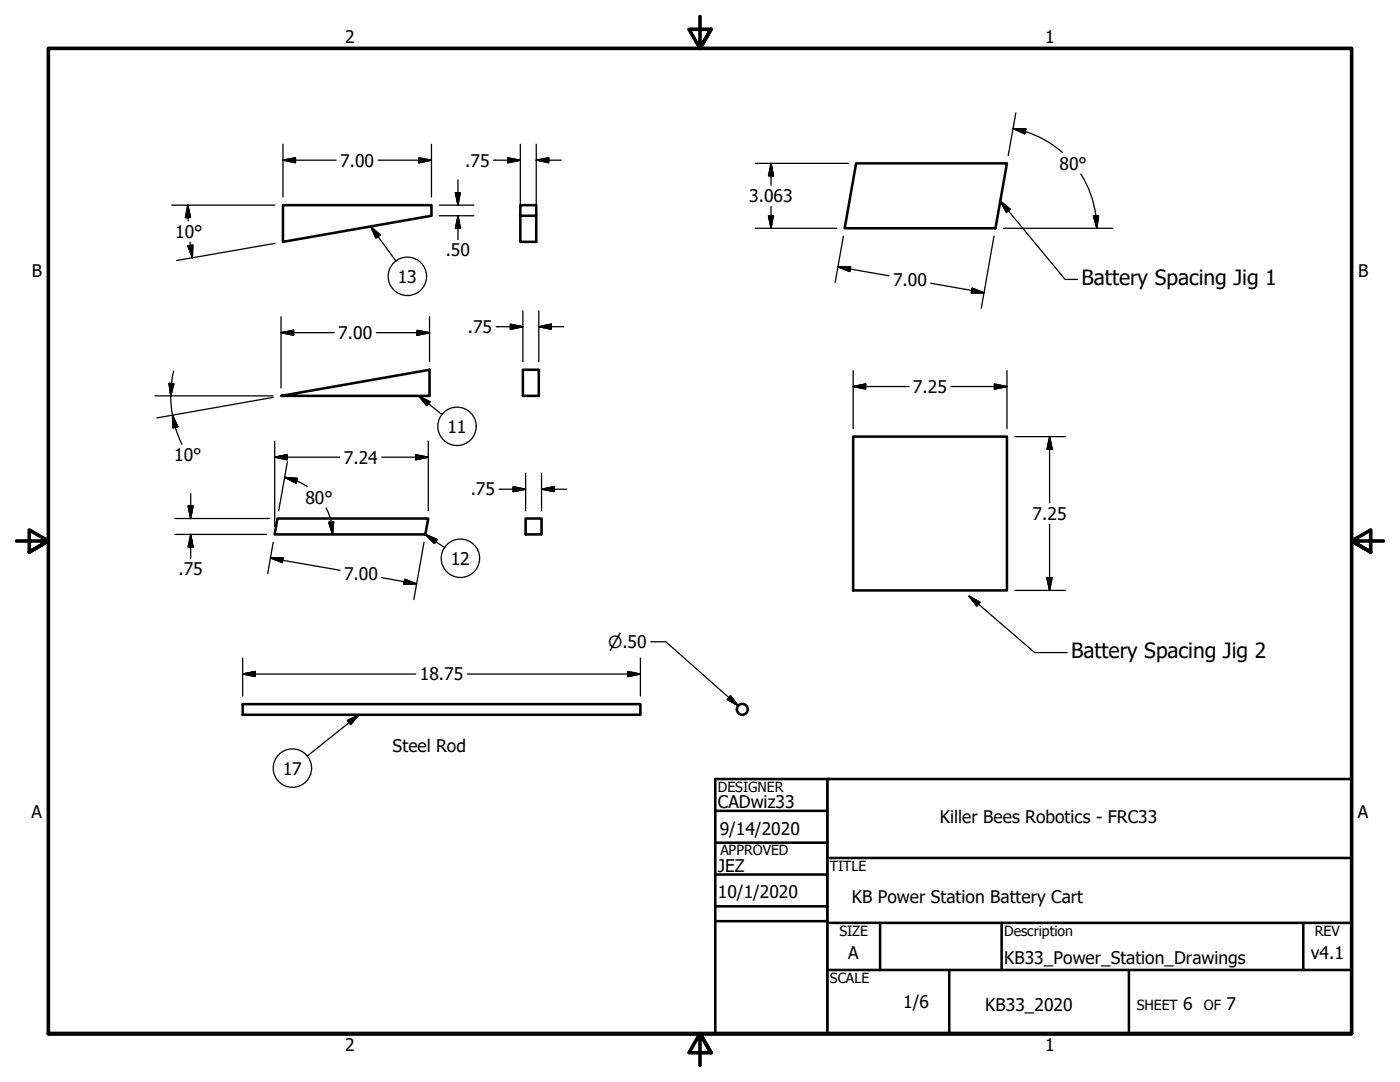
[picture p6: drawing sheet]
<svg xmlns="http://www.w3.org/2000/svg" width="279mm" height="216mm" viewBox="0 0 279 216" stroke-linecap="round" stroke-linejoin="round" font-family="sans-serif">
<!-- layer: Visible (ANSI) -->
<g fill="none" stroke="#000" stroke-width=".51">
<path d="M170.9 32.6h30.1l-2.3 13h-30.1zM56.5 40.9h29.6v2.2l-29.6 5.2zM103.8 40.9h3.2v2.2h-3.2zM103.8 43.1v5.2h3.2v-5.2M56.1 79l29.6-5.2v5.2zM104.4 73.8h3.1v5.2h-3.1zM170.3 87.1h30.7v30.7h-30.7zM55.4 103.5h30.1l-.6 3.1h-30.1zM104.9 103.5h3.2v3.1h-3.2zM48.4 140.5h79.4v2.1h-79.4z"/>
<circle cx="148.1" cy="141.5" r="1.08"/>
</g>
<!-- layer: Border (ANSI) -->
<path d="M139.7 3.3v6.4l-2.2-3.9h4.4l-2.2 3.9 2.2-3.9M3.3 107.9h6.4l-3.9-2.2v4.5l3.9-2.3-3.9 2.3M276.1 107.9h-6.4l3.9-2.2v4.5l-3.9-2.3 3.9 2.3M9.7 206.2v-196.5h260v196.5h-260h260M141.9 210.1l-2.2-3.9 2.2 3.9h-4.4l2.2-3.9v6.4" fill="none" stroke="#000" stroke-width=".72"/>
<!-- layer: Title (ANSI) -->
<g fill="none" stroke="#000" stroke-width=".51">
<path d="M142.7 155.4h127v50.8h-127zM165.1 155.4v50.8M142.7 174.5h22.4M142.7 168.1h22.4M142.7 161.8h22.4M165.6 171.2h104.1M142.7 183.8h22.4M142.7 180.8h22.4M165.1 193.5h104.6M165.6 184.1h104.1M175.6 184.1v9.4M189.4 193.5v12.7"/>
<path d="M199.9 184.1v9.4M225.3 193.5v12.7M260.1 184.1v9.4"/>
</g>
<!-- layer: Dimension (ANSI) -->
<g fill="none" stroke="#000" stroke-width=".25">
<path d="M56.5 32l2.5-.5v1zM56.5 32h10.6M56.5 28.8v10.5M75.5 32h10.6M83.6 31.5l2.5 .5-2.5 .5zM86.1 28.8v10.5M90.9 38.4h1l-.5 2.5zM91.4 35.9v5M98.5 32h5.3M101.3 31.5l2.5 .5-2.5 .5zM103.8 28.8v12.6M107 32l2.5-.5v1z"/>
<path d="M107 32h5M107 28.8v12.6M150.7 32.6h18.6M153.9 32.6l.4 2.5h-.9zM153.9 32.6v4.4M202.2 25.7h2.5l-.2 1zM202.2 25.7l2.4 .5M202.7 22.5l-1.5 8.5M204.6 26.3a20.2 20.2 0 0 1 7.5 4.2M215.7 34.7a20.7 20.7 0 0 1 3.2 10.9M34.3 40.9h20.6M37.5 40.9l.5 2.5h-1z"/>
<path d="M37.5 40.9v2.5M37.5 49.1l1-.2-.1 2.5zM37.5 43.4v.7M37.9 48.3l.1 .7M38 49l.4 2.4M54.9 48.6l-19.6 3.4M87.7 40.9h6.9M87.7 43.1h6.9M91.4 43.1l.5 2.5h-1zM91.4 43.1v4.7M150.7 45.6h16.3M153.4 43.1h.9l-.4 2.5z"/>
<path d="M153.9 41.2v4.4M167.2 53.3l2.6-.1-.2 1zM167.2 53.3l10.2 1.7M168.3 47.1l-1.6 9.3M185.8 56.5l10.6 1.9M194 57.5l2.4 .9-2.6 .1zM198.4 47.1l-2.6 14.4M200.2 45.6h21.9M218.2 43.1h1l-.3 2.5zM30.9 79h23.6M33.7 76.5h1l-.6 2.5zM34.1 79l.2 3.2 .7 3.1"/>
<path d="M34.2 76.5l-.1 2.5M34.6 74.1l-.4 2.4M54.5 79.3l-23.2 4.1M56.1 66.4l2.5-.5v1zM56.1 66.4h10.6M56.1 63.2v14.2M75.1 66.4h10.6M83.2 65.9l2.5 .5-2.5 .5zM85.7 63.2v9M99 65.2h5.4M101.9 64.7l2.5 .5-2.5 .5zM104.4 62v10.2"/>
<path d="M107.5 65.2l2.5-.5v1zM107.5 65.2h5M107.5 62v10.2M170.3 77.1l2.5-.5v1zM170.3 77.1h11.1M170.3 74v11.5M189.8 77.1h11.2M198.5 76.6l2.5 .5-2.5 .5zM201 74v11.5M34.4 82.8l1.1 2.3-1 .3zM35 85.3l1.3 3.3M38.1 98.5v5"/>
<path d="M54.8 91.2l2.5-.5v1zM54.8 91.2h13M54.8 88.1v17M56.8 95.2l2.6 .3-.3 .9zM56.8 95.2l2.4 .8M57.4 92.1l-1.8 9.8M59.2 96l2.1 1.1M76.2 91.2h9.3M83 90.7l2.5 .5-2.5 .5zM85.5 88.1v13.8M99.6 97.6h5.3M102.4 97.1l2.5 .5-2.5 .5z"/>
<path d="M104.9 94.4v7.5M108.1 97.6l2.5-.5v1zM108.1 97.6h5M108.1 94.4v7.5M202.5 87.1h10.1M209.5 87.1l.5 2.5h-1zM209.5 87.1v13.2M34.9 106.6h18.3M34.9 103.5h18.9M37.5 101h1l-.4 2.5zM38.1 106.6l.4 2.5h-1zM38.1 106.6v4.8"/>
<path d="M54 111.3h2.5l-.2 1zM54 111.3l13.9 2.5M54.5 108.2l-1.1 6.3M65.1 101.3l.6 1.4a11.6 11.6 0 0 1 .7 3.9M65.6 104.2l1-.1-.2 2.5zM76.2 115.3l6.9 1.2M80.8 115.6l2.3 .9h-2.5zM84.6 108.2l-2 11.4M202.5 117.8h10.1M209 115.3h1l-.5 2.5zM209.5 104.6v13.2M48.4 134.5l2.5-.5v1z"/>
<path d="M48.4 134.5h34.6M48.4 131.3v7.6M93.3 134.5h34.5M125.3 134l2.5 .5-2.5 .5zM127.8 131.3v7.6M129.9 128.1h3l14.5 12.7M145.8 138.8l1.6 2-2.2-1.2z"/>
</g>
<g fill="#000" stroke="#000" stroke-width=".25">
<path d="M56.5 32l2.5-.5zM56.5 32l2.5-.5v1zM83.6 32.5l2.5-.5zM83.6 31.5l2.5 .5-2.5 .5zM90.9 38.4l.5 2.5zM90.9 38.4h1l-.5 2.5zM101.3 32.5l2.5-.5zM101.3 31.5l2.5 .5-2.5 .5zM107 32l2.5-.5zM107 32l2.5-.5v1zM153.9 32.6l.4 2.5zM153.9 32.6l.4 2.5h-.9z"/>
<path d="M202.2 25.7h2.5zM202.2 25.7h2.5l-.2 1zM37.5 49.1l.9 2.3zM37.5 49.1l1-.2-.1 2.5zM37.5 40.9l.5 2.5zM37.5 40.9l.5 2.5h-1zM91.4 43.1l.5 2.5zM91.4 43.1l.5 2.5h-1zM153.4 43.1l.5 2.5zM153.4 43.1h.9l-.4 2.5zM167.2 53.3l2.6-.1zM167.2 53.3l2.6-.1-.2 1z"/>
<path d="M193.8 58.5l2.6-.1zM194 57.5l2.4 .9-2.6 .1zM218.2 43.1l.7 2.5zM218.2 43.1h1l-.3 2.5zM33.7 76.5l.4 2.5zM33.7 76.5h1l-.6 2.5zM56.1 66.4l2.5-.5zM56.1 66.4l2.5-.5v1zM83.2 66.9l2.5-.5zM83.2 65.9l2.5 .5-2.5 .5zM101.9 65.7l2.5-.5zM101.9 64.7l2.5 .5-2.5 .5z"/>
<path d="M107.5 65.2l2.5-.5zM107.5 65.2l2.5-.5v1zM170.3 77.1l2.5-.5zM170.3 77.1l2.5-.5v1zM198.5 77.6l2.5-.5zM198.5 76.6l2.5 .5-2.5 .5zM34.4 82.8l1.1 2.3zM34.4 82.8l1.1 2.3-1 .3zM54.8 91.2l2.5-.5zM54.8 91.2l2.5-.5v1zM56.8 95.2l2.6 .3zM56.8 95.2l2.6 .3-.3 .9z"/>
<path d="M83 91.7l2.5-.5zM83 90.7l2.5 .5-2.5 .5zM102.4 98.1l2.5-.5zM102.4 97.1l2.5 .5-2.5 .5zM108.1 97.6l2.5-.5zM108.1 97.6l2.5-.5v1zM209.5 87.1l.5 2.5zM209.5 87.1l.5 2.5h-1zM37.5 101l.6 2.5zM37.5 101h1l-.4 2.5zM38.1 106.6l.4 2.5zM38.1 106.6l.4 2.5h-1z"/>
<path d="M54 111.3h2.5zM54 111.3h2.5l-.2 1zM65.6 104.2l.8 2.4zM65.6 104.2l1-.1-.2 2.5zM80.6 116.5h2.5zM80.8 115.6l2.3 .9h-2.5zM209 115.3l.5 2.5zM209 115.3h1l-.5 2.5zM48.4 134.5l2.5-.5zM48.4 134.5l2.5-.5v1zM125.3 135l2.5-.5zM125.3 134l2.5 .5-2.5 .5z"/>
<path d="M145.2 139.6l2.2 1.2zM145.8 138.8l1.6 2-2.2-1.2z"/>
</g>
<!-- layer: Symbol (ANSI) -->
<g fill="none" stroke="#000" stroke-width=".25">
<path d="M74 45.2l1.9 1.7-.9 .6zM74 45.2l5 6.9M199.6 40.1l2 1.6-.8 .7zM199.6 40.1l13 15.7h2.5M83.5 79l2.3 1.2-.6 .7zM83.5 79l4.7 3.7M84.9 106.6l2.3 1.1-.5 .8zM84.9 106.6l3.8 2.7M193.4 119l2.2 1.2-.7 .7zM193.4 119l13.1 11.2h6.5M69.3 143.8l2.3-1.2-1.6 2zM71.6 142.6l-10.3 8.3"/>
<circle cx="81.3" cy="55.1" r="3.8"/>
<circle cx="91.2" cy="85.1" r="3.8"/>
<circle cx="91.9" cy="111.4" r="3.8"/>
<circle cx="58.4" cy="153.3" r="3.8"/>
</g>
<path d="M74 45.2l1.9 1.7zM74 45.2l1.9 1.7-.9 .6zM199.6 40.1l2 1.6zM199.6 40.1l2 1.6-.8 .7zM83.5 79l2.3 1.2zM83.5 79l2.3 1.2-.6 .7zM84.9 106.6l2.3 1.1zM84.9 106.6l2.3 1.1-.5 .8zM193.4 119l2.2 1.2zM193.4 119l2.2 1.2-.7 .7zM71.6 142.6l-1.6 2zM69.3 143.8l2.3-1.2-1.6 2z" fill="#000" stroke="#000" stroke-width=".25"/>
<g font-size="4.2">
<text x="215.9" y="56.9">Battery Spacing Jig 1</text>
<text x="213.8" y="131.4">Battery Spacing Jig 2</text>
</g>
<g font-size="3.5">
<text x="68.9" y="8.6">2</text>
<text x="208.6" y="8.6">1</text>
<text x="67.9" y="33.2">7.00</text>
<text x="92.8" y="33.2">.75</text>
<text x="211.5" y="33.8">80°</text>
<text x="149.5" y="40.3">3.063</text>
<text x="35" y="47.5">10°</text>
<text x="88.9" y="51.2">.50</text>
<text x="6.3" y="55.2">B</text>
<text x="79.4" y="56.5">13</text>
<text x="178.2" y="57.1">7.00</text>
<text x="271" y="55.2">B</text>
<text x="67.5" y="67.6">7.00</text>
<text x="93.3" y="66.4">.75</text>
<text x="182.2" y="78.4">7.25</text>
<text x="89.3" y="86.4">11</text>
<text x="34.8" y="92">10°</text>
<text x="68.6" y="92.5">7.24</text>
<text x="61" y="100.5">80°</text>
<text x="93.9" y="98.8">.75</text>
<text x="206.1" y="103.7">7.25</text>
<text x="90" y="112.7">12</text>
<text x="35.6" y="114.7">.75</text>
<text x="68.7" y="115.8">7.00</text>
<text x="83.8" y="135.8">18.75</text>
<text x="56.4" y="154.6">17</text>
<text x="78.4" y="150.1">Steel Rod</text>
<text x="143.3" y="161.2">CADwiz33</text>
<text x="6.3" y="163.2">A</text>
<text x="143.6" y="166.7">9/14/2020</text>
<text x="187.6" y="164.2">Killer Bees Robotics - FRC33</text>
<text x="271" y="163.2">A</text>
<text x="143.3" y="173.9">JEZ</text>
<text x="143.3" y="179.2">10/1/2020</text>
<text x="170" y="180.1">KB Power Station Battery Cart</text>
<text x="169.3" y="191.4">A</text>
<text x="261.6" y="191.4">v4.1</text>
<text x="200.4" y="192.3">KB33_Power_Station_Drawings</text>
<text x="180.3" y="201.2">1/6</text>
<text x="196.6" y="201.7">KB33_2020</text>
<text x="236.1" y="201.5">6</text>
<text x="244.8" y="201.5">7</text>
<text x="68.9" y="209.8">2</text>
<text x="208.6" y="209.8">1</text>
</g>
<text font-size="3.3" x="121.4" y="129.3">⌀.50</text>
<g font-size="2.8">
<text x="143.3" y="158">DESIGNER</text>
<text x="143.8" y="170.7">APPROVED</text>
<text x="165.6" y="173.7">TITLE</text>
<text x="167.5" y="186.7">SIZE</text>
<text x="200.4" y="186.7">Description</text>
<text x="262.4" y="186.7">REV</text>
<text x="165.6" y="196.1">SCALE</text>
<text x="226.9" y="201.5">SHEET</text>
<text x="240.2" y="201.5">OF</text>
</g>
</svg>
